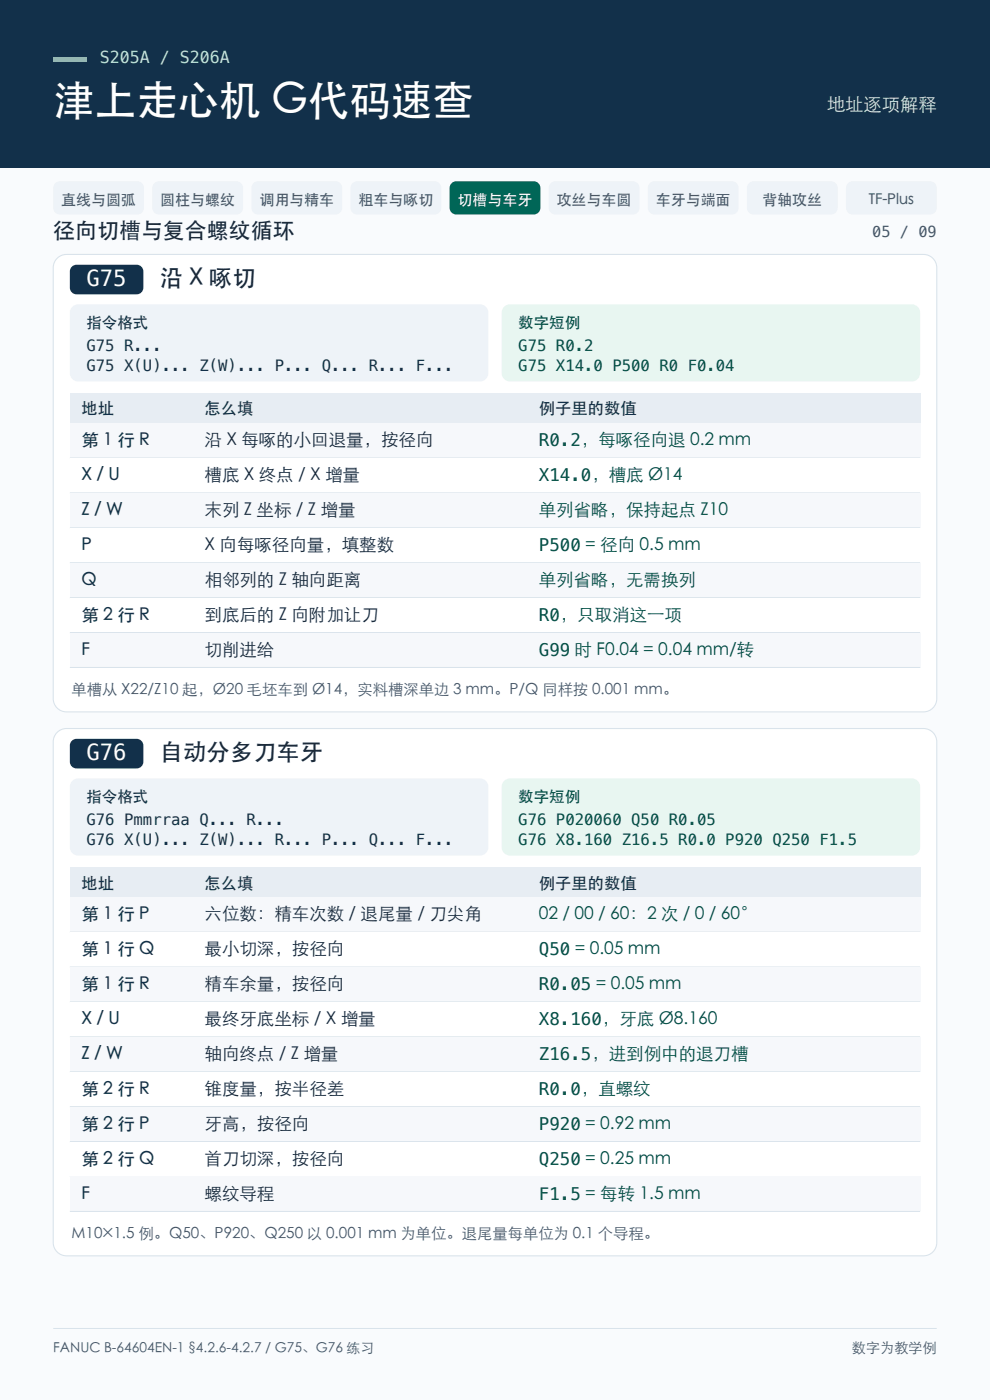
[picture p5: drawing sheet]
<svg xmlns="http://www.w3.org/2000/svg" width="210mm" height="297mm" viewBox="0 0 210 297" stroke-linecap="round" stroke-linejoin="round" font-family="sans-serif">
<path d="M0 0h210v297h-210z" fill-rule="evenodd" fill="#f9fbfd"/>
<path d="M0 0h210v35.6h-210z" fill-rule="evenodd" fill="#12304a"/>
<path d="M11.3 12.2h7v.9h-7z" fill-rule="evenodd" fill="#5fe1c4"/>
<g fill="#eef3f8">
<path d="M11.6 39l.7-.5h.4h16.4a1.41 1.41 0 0 1 1.4 1.4v4.2a1.41 1.41 0 0 1-1.4 1.4h-16.4a1.41 1.41 0 0 1-1.4-1.4v-4.2z" fill-rule="evenodd"/>
<path d="M32.6 39l.7-.5h.4h16.5a1.41 1.41 0 0 1 1.4 1.4v4.2a1.41 1.41 0 0 1-1.4 1.4h-16.5a1.41 1.41 0 0 1-1.4-1.4v-4.2z" fill-rule="evenodd"/>
<path d="M53.6 39l.7-.5h.4h16.5a1.41 1.41 0 0 1 1.4 1.4v4.2a1.41 1.41 0 0 1-1.4 1.4h-16.5a1.41 1.41 0 0 1-1.4-1.4v-4.2z" fill-rule="evenodd"/>
<path d="M74.6 39l.7-.5h.5h16.4a1.41 1.41 0 0 1 1.4 1.4v4.2a1.41 1.41 0 0 1-1.4 1.4h-16.4a1.41 1.41 0 0 1-1.4-1.4v-4.2z" fill-rule="evenodd"/>
</g>
<path d="M95.6 39l.7-.5h.5h16.4a1.41 1.41 0 0 1 1.4 1.4v4.2a1.41 1.41 0 0 1-1.4 1.4h-16.4a1.41 1.41 0 0 1-1.4-1.4v-4.2z" fill-rule="evenodd" fill="#006657"/>
<g fill="#eef3f8">
<path d="M116.7 39l.7-.5h.4h16.4a1.41 1.41 0 0 1 1.4 1.4v4.2a1.41 1.41 0 0 1-1.4 1.4h-16.4a1.41 1.41 0 0 1-1.4-1.4v-4.2z" fill-rule="evenodd"/>
<path d="M137.7 39l.7-.5h.4h16.5a1.41 1.41 0 0 1 1.4 1.4v4.2a1.41 1.41 0 0 1-1.4 1.4h-16.5a1.41 1.41 0 0 1-1.4-1.4v-4.2z" fill-rule="evenodd"/>
<path d="M158.7 39l.7-.5h.4h16.5a1.41 1.41 0 0 1 1.4 1.4v4.2a1.41 1.41 0 0 1-1.4 1.4h-16.5a1.41 1.41 0 0 1-1.4-1.4v-4.2z" fill-rule="evenodd"/>
<path d="M179.7 39l.7-.5h.5h16.4a1.41 1.41 0 0 1 1.4 1.4v4.2a1.41 1.41 0 0 1-1.4 1.4h-16.4a1.41 1.41 0 0 1-1.4-1.4v-4.2z" fill-rule="evenodd"/>
</g>
<path d="M11.9 55a2.82 2.82 0 0 1 2.2-1h181.8a2.82 2.82 0 0 1 2.8 2.8v91.4a2.82 2.82 0 0 1-2.8 2.8h-181.8a2.82 2.82 0 0 1-2.8-2.8v-91.4l.1-.7z" fill-rule="evenodd" fill="#fff"/>
<path d="M11.9 55a2.82 2.82 0 0 1 2.2-1h181.8a2.82 2.82 0 0 1 2.8 2.8v91.4a2.82 2.82 0 0 1-2.8 2.8h-181.8a2.82 2.82 0 0 1-2.8-2.8v-91.4l.1-.7z" fill="none" stroke="#d9e3eb" stroke-width=".23"/>
<path d="M15.4 56.4l.8-.2h12.8a1.41 1.41 0 0 1 1.4 1.4v3.4a1.41 1.41 0 0 1-1.4 1.4h-12.8a1.41 1.41 0 0 1-1.4-1.4v-3.4l.1-.5z" fill-rule="evenodd" fill="#12304a"/>
<path d="M15.3 65.1l.8-.5h.5h85.2a1.76 1.76 0 0 1 1.8 1.7v12.9a1.76 1.76 0 0 1-1.8 1.7h-85.2a1.76 1.76 0 0 1-1.8-1.7v-12.9l.1-.4z" fill-rule="evenodd" fill="#eef3f8"/>
<path d="M106.9 65.1l.8-.5h.5h85.2a1.76 1.76 0 0 1 1.8 1.7v12.9a1.76 1.76 0 0 1-1.8 1.7h-85.2a1.76 1.76 0 0 1-1.8-1.7v-12.9l.1-.4z" fill-rule="evenodd" fill="#e8f6f1"/>
<path d="M14.8 83.4h180.4v6.3h-180.4z" fill-rule="evenodd" fill="#e7edf3"/>
<path d="M14.8 89.7h180.4v7.5h-180.4z" fill-rule="evenodd" fill="#f6f8fb"/>
<path d="M14.8 97.2h180.4" fill="none" stroke="#d9e3eb" stroke-width=".21"/>
<path d="M14.8 97.2h180.4v7.4h-180.4z" fill-rule="evenodd" fill="#fff"/>
<path d="M14.8 104.6h180.4" fill="none" stroke="#d9e3eb" stroke-width=".21"/>
<path d="M14.8 104.6h180.4v7.4h-180.4z" fill-rule="evenodd" fill="#f6f8fb"/>
<path d="M14.8 112h180.4" fill="none" stroke="#d9e3eb" stroke-width=".21"/>
<path d="M14.8 112h180.4v7.4h-180.4z" fill-rule="evenodd" fill="#fff"/>
<path d="M14.8 119.4h180.4" fill="none" stroke="#d9e3eb" stroke-width=".21"/>
<path d="M14.8 119.4h180.4v7.4h-180.4z" fill-rule="evenodd" fill="#f6f8fb"/>
<path d="M14.8 126.8h180.4" fill="none" stroke="#d9e3eb" stroke-width=".21"/>
<path d="M14.8 126.8h180.4v7.4h-180.4z" fill-rule="evenodd" fill="#fff"/>
<path d="M14.8 134.2h180.4" fill="none" stroke="#d9e3eb" stroke-width=".21"/>
<path d="M14.8 134.2h180.4v7.4h-180.4z" fill-rule="evenodd" fill="#f6f8fb"/>
<path d="M14.8 141.6h180.4" fill="none" stroke="#d9e3eb" stroke-width=".21"/>
<path d="M12.3 155.2l1.2-.6h.6h181.8a2.82 2.82 0 0 1 2.8 2.8v106.2a2.82 2.82 0 0 1-2.8 2.8h-181.8a2.82 2.82 0 0 1-2.8-2.8v-106.2a2.82 2.82 0 0 1 1-2.2z" fill-rule="evenodd" fill="#fff"/>
<path d="M12.3 155.2l1.2-.6h.6h181.8a2.82 2.82 0 0 1 2.8 2.8v106.2a2.82 2.82 0 0 1-2.8 2.8h-181.8a2.82 2.82 0 0 1-2.8-2.8v-106.2a2.82 2.82 0 0 1 1-2.2z" fill="none" stroke="#d9e3eb" stroke-width=".23"/>
<path d="M15.4 157l.8-.3h12.8a1.41 1.41 0 0 1 1.4 1.5v3.4a1.41 1.41 0 0 1-1.4 1.4h-12.8a1.41 1.41 0 0 1-1.4-1.4v-3.4l.1-.5z" fill-rule="evenodd" fill="#12304a"/>
<path d="M15.3 165.7l.8-.5 .5-.1h85.2a1.76 1.76 0 0 1 1.8 1.8v12.8a1.76 1.76 0 0 1-1.8 1.8h-85.2a1.76 1.76 0 0 1-1.8-1.8v-12.8l.1-.5z" fill-rule="evenodd" fill="#eef3f8"/>
<path d="M106.9 165.7l.8-.5 .5-.1h85.2a1.76 1.76 0 0 1 1.8 1.8v12.8a1.76 1.76 0 0 1-1.8 1.8h-85.2a1.76 1.76 0 0 1-1.8-1.8v-12.8l.1-.5z" fill-rule="evenodd" fill="#e8f6f1"/>
<path d="M14.8 184h180.4v6.3h-180.4z" fill-rule="evenodd" fill="#e7edf3"/>
<path d="M14.8 190.3h180.4v7.4h-180.4z" fill-rule="evenodd" fill="#f6f8fb"/>
<path d="M14.8 197.7h180.4" fill="none" stroke="#d9e3eb" stroke-width=".21"/>
<path d="M14.8 197.7h180.4v7.4h-180.4z" fill-rule="evenodd" fill="#fff"/>
<path d="M14.8 205.1h180.4" fill="none" stroke="#d9e3eb" stroke-width=".21"/>
<path d="M14.8 205.1h180.4v7.4h-180.4z" fill-rule="evenodd" fill="#f6f8fb"/>
<path d="M14.8 212.5h180.4" fill="none" stroke="#d9e3eb" stroke-width=".21"/>
<path d="M14.8 212.5h180.4v7.5h-180.4z" fill-rule="evenodd" fill="#fff"/>
<path d="M14.8 220h180.4" fill="none" stroke="#d9e3eb" stroke-width=".21"/>
<path d="M14.8 220h180.4v7.4h-180.4z" fill-rule="evenodd" fill="#f6f8fb"/>
<path d="M14.8 227.4h180.4" fill="none" stroke="#d9e3eb" stroke-width=".21"/>
<path d="M14.8 227.4h180.4v7.4h-180.4z" fill-rule="evenodd" fill="#fff"/>
<path d="M14.8 234.8h180.4" fill="none" stroke="#d9e3eb" stroke-width=".21"/>
<path d="M14.8 234.8h180.4v7.4h-180.4z" fill-rule="evenodd" fill="#f6f8fb"/>
<path d="M14.8 242.2h180.4" fill="none" stroke="#d9e3eb" stroke-width=".21"/>
<path d="M14.8 242.2h180.4v7.4h-180.4z" fill-rule="evenodd" fill="#fff"/>
<path d="M14.8 249.6h180.4" fill="none" stroke="#d9e3eb" stroke-width=".21"/>
<path d="M14.8 249.6h180.4v7.4h-180.4z" fill-rule="evenodd" fill="#f6f8fb"/>
<path d="M14.8 257h180.4M11.3 281.8h187.4" fill="none" stroke="#d9e3eb" stroke-width=".21"/>
<text font-size="8.8" fill="#fff" x="11.3" y="24.3">津上走心机 G代码速查</text>
<g font-size="4.9" fill="#1b2938">
<text x="33.9" y="60.7">沿 X 啄切</text>
<text x="33.9" y="161.3">自动分多刀车牙</text>
</g>
<text font-size="4.7" fill="#1b2938" x="11.3" y="50.4">径向切槽与复合螺纹循环</text>
<g font-size="4.7" fill="#fff">
<text x="18.3" y="60.7">G75</text>
<text x="18.3" y="161.3">G76</text>
</g>
<text font-size="3.9" fill="#d3e7ef" x="175.4" y="23.6">地址逐项解释</text>
<g font-size="3.7" fill="#12304a">
<text x="17.3" y="94.7">第 1 行 R</text>
<text x="17.3" y="102.1">X / U</text>
<text x="17.3" y="109.5">Z / W</text>
<text x="17.3" y="116.9">P</text>
<text x="17.3" y="124.3">Q</text>
<text x="17.3" y="131.7">第 2 行 R</text>
<text x="17.3" y="139.1">F</text>
<text x="17.3" y="195.2">第 1 行 P</text>
<text x="17.3" y="202.6">第 1 行 Q</text>
<text x="17.3" y="210">第 1 行 R</text>
<text x="17.3" y="217.5">X / U</text>
<text x="17.3" y="224.9">Z / W</text>
<text x="17.3" y="232.3">第 2 行 R</text>
<text x="17.3" y="239.7">第 2 行 P</text>
<text x="17.3" y="247.1">第 2 行 Q</text>
<text x="17.3" y="254.5">F</text>
</g>
<g font-size="3.7" fill="#1b2938">
<text x="43.4" y="94.7">沿 X 每啄的小回退量，按径向</text>
<text x="43.4" y="102.1">槽底 X 终点 / X 增量</text>
<text x="43.4" y="109.5">末列 Z 坐标 / Z 增量</text>
<text x="43.4" y="116.9">X 向每啄径向量，填整数</text>
<text x="43.4" y="124.3">相邻列的 Z 轴向距离</text>
<text x="43.4" y="131.7">到底后的 Z 向附加让刀</text>
<text x="43.4" y="139.1">切削进给</text>
<text x="43.4" y="195.2">六位数：精车次数 / 退尾量 / 刀尖角</text>
<text x="43.4" y="202.6">最小切深，按径向</text>
<text x="43.4" y="210">精车余量，按径向</text>
<text x="43.4" y="217.5">最终牙底坐标 / X 增量</text>
<text x="43.4" y="224.9">轴向终点 / Z 增量</text>
<text x="43.4" y="232.3">锥度量，按半径差</text>
<text x="43.4" y="239.7">牙高，按径向</text>
<text x="43.4" y="247.1">首刀切深，按径向</text>
<text x="43.4" y="254.5">螺纹导程</text>
</g>
<g font-size="3.7" fill="#004d42">
<text x="114.3" y="94.7">R0.2，每啄径向退 0.2 mm</text>
<text x="114.3" y="102.1">X14.0，槽底 Ø14</text>
<text x="114.3" y="109.5">单列省略，保持起点 Z10</text>
<text x="114.3" y="116.9">P500 = 径向 0.5 mm</text>
<text x="114.3" y="124.3">单列省略，无需换列</text>
<text x="114.3" y="131.7">R0，只取消这一项</text>
<text x="114.3" y="139.1">G99 时 F0.04 = 0.04 mm/转</text>
<text x="114.3" y="195.2">02 / 00 / 60：2 次 / 0 / 60°</text>
<text x="114.3" y="202.6">Q50 = 0.05 mm</text>
<text x="114.3" y="210">R0.05 = 0.05 mm</text>
<text x="114.3" y="217.5">X8.160，牙底 Ø8.160</text>
<text x="114.3" y="224.9">Z16.5，进到例中的退刀槽</text>
<text x="114.3" y="232.3">R0.0，直螺纹</text>
<text x="114.3" y="239.7">P920 = 0.92 mm</text>
<text x="114.3" y="247.1">Q250 = 0.25 mm</text>
<text x="114.3" y="254.5">F1.5 = 每转 1.5 mm</text>
</g>
<text font-size="3.5" fill="#bbe3e0" x="21.2" y="13.4">S205A / S206A</text>
<g font-size="3.5" fill="#12304a">
<text x="17.3" y="87.9">地址</text>
<text x="43.4" y="87.9">怎么填</text>
<text x="114.3" y="87.9">例子里的数值</text>
<text x="17.3" y="188.5">地址</text>
<text x="43.4" y="188.5">怎么填</text>
<text x="114.3" y="188.5">例子里的数值</text>
</g>
<g font-size="3.3" fill="#12304a">
<text x="18.3" y="69.5">指令格式</text>
<text x="18.3" y="74.4">G75 R...</text>
<text x="18.3" y="78.7">G75 X(U)... Z(W)... P... Q... R... F...</text>
<text x="18.3" y="170.1">指令格式</text>
<text x="18.3" y="175">G76 Pmmrraa Q... R...</text>
<text x="18.3" y="179.3">G76 X(U)... Z(W)... R... P... Q... F...</text>
</g>
<g font-size="3.3" fill="#004d42">
<text x="109.9" y="69.5">数字短例</text>
<text x="109.9" y="74.4">G75 R0.2</text>
<text x="109.9" y="78.7">G75 X14.0 P500 R0 F0.04</text>
<text x="109.9" y="170.1">数字短例</text>
<text x="109.9" y="175">G76 P020060 Q50 R0.05</text>
<text x="109.9" y="179.3">G76 X8.160 Z16.5 R0.0 P920 Q250 F1.5</text>
</g>
<g font-size="3.2" fill="#45576b">
<text x="13" y="43.4">直线与圆弧</text>
<text x="34" y="43.4">圆柱与螺纹</text>
<text x="55" y="43.4">调用与精车</text>
<text x="76" y="43.4">粗车与啄切</text>
<text x="118.1" y="43.4">攻丝与车圆</text>
<text x="139.1" y="43.4">车牙与端面</text>
<text x="161.7" y="43.4">背轴攻丝</text>
<text x="184.3" y="43.4">TF-Plus</text>
<text x="185" y="50.3">05 / 09</text>
<text x="15.2" y="147.5">单槽从 X22/Z10 起，Ø20 毛坯车到 Ø14，实料槽深单边 3 mm。P/Q 同样按 0.001 mm。</text>
<text x="15.2" y="262.9">M10×1.5 例。Q50、P920、Q250 以 0.001 mm 为单位。退尾量每单位为 0.1 个导程。</text>
</g>
<text font-size="3.2" fill="#fff" x="97.1" y="43.4">切槽与车牙</text>
<text font-size="3" fill="#45576b" x="180.7" y="286.9">数字为教学例</text>
<text font-size="2.9" fill="#45576b" x="11.3" y="286.9">FANUC B-64604EN-1 §4.2.6-4.2.7 / G75、G76 练习</text>
</svg>
